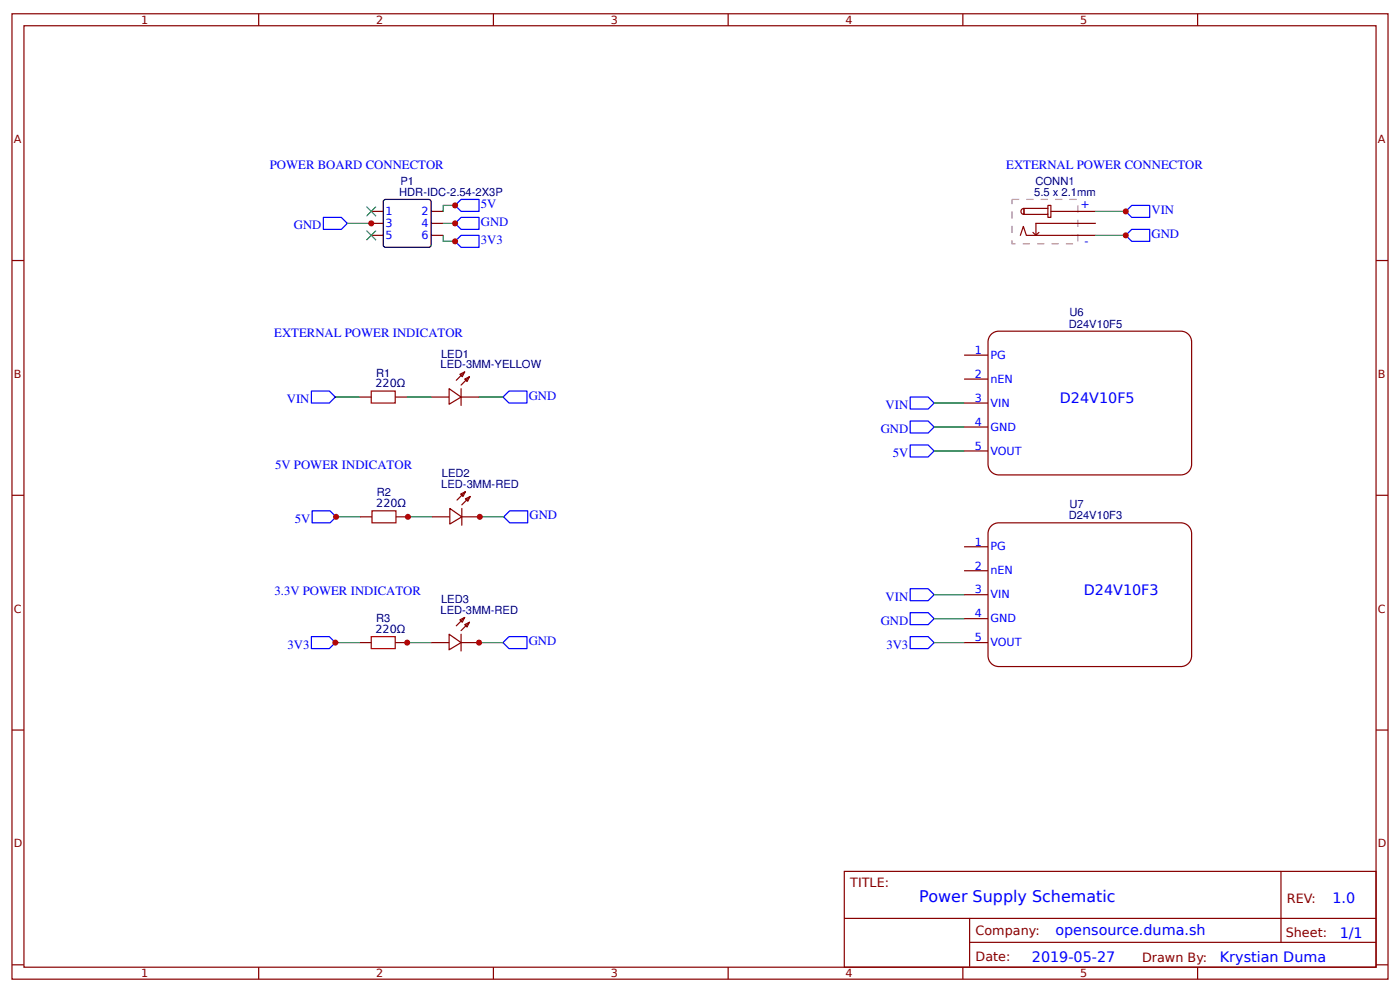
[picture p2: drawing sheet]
<svg xmlns="http://www.w3.org/2000/svg" width="309mm" height="219mm" viewBox="0 0 309 219" stroke-linecap="round" stroke-linejoin="round" font-family="sans-serif">
<g fill="none" stroke="#800" stroke-width=".26">
<path d="M2.6 3h304.1v213.3h-304.1zM5.3 5.7h298.7v208h-298.7zM57.1 3v2.7M109 3v2.7M160.9 3v2.7M212.7 3v2.7M264.6 3v2.7M2.6 57.5h2.7M304 57.5h2.7M2.6 109.4h2.7M304 109.4h2.7M2.6 161.3h2.7"/>
<path d="M304 161.3h2.7M186.5 192.5h117.5v21.2h-117.5zM283 192.5v15.7M2.6 213.1h2.7M57.1 213.7v2.6M109 213.7v2.6M160.9 213.7v2.6M186.6 202.9h117.3M212.7 213.7v2.6M214.2 208.2h89.7M214.2 202.9v10.6M264.6 213.7v2.6"/>
<path d="M304 213.1h2.7"/>
</g>
<path d="M218.8 74a2.37 2.37 0 0 1 1.9-.8h40.2a2.38 2.38 0 0 1 2.4 2.3v27a2.38 2.38 0 0 1-2.4 2.4h-40.2a2.38 2.38 0 0 1-2.4-2.4v-27v-.5z" fill="#fff" stroke="#800" stroke-width=".26"/>
<path d="M213 78.4h5.3M213 83.7h5.3M213 89h5.3M213 94.3h5.3M213 99.6h5.3" fill="none" stroke="#800" stroke-width=".26"/>
<path d="M218.8 116.4a2.37 2.37 0 0 1 1.9-.9h40.2a2.38 2.38 0 0 1 2.4 2.4v27a2.38 2.38 0 0 1-2.4 2.3h-40.2a2.38 2.38 0 0 1-2.4-2.3v-27v-.6z" fill="#fff" stroke="#800" stroke-width=".26"/>
<g fill="none" stroke="#800" stroke-width=".26">
<path d="M82 46.7h2.7M82 49.3h2.7M82 52h2.7M95.2 46.7h2.7M95.2 49.3h2.7M95.2 52h2.7M236.8 46.7h5.3M236.8 49.3h5.3M236.8 52h5.3M79.4 87.7h2.6M87.3 87.7h2.7M95.2 87.7h4"/>
<path d="M99.2 85.9l2.7 1.8-2.7 1.6zM101.6 82.7l1.1-.5-.6 1zM101.9 87.7h3.9M101.9 85.9v3.7M102.7 83.7l1-.5-.5 1.1zM102.7 82.2l-1.9 1.8M103.7 83.2l-1.8 1.9M79.5 114.2h2.7M87.5 114.2h2.6M95.4 114.2h4M99.4 112.3l2.6 1.9-2.6 1.6zM101.8 109.1l1-.5-.5 1.1z"/>
<path d="M102 114.2h4M102 112.3v3.7M102.8 110.2l1.1-.5-.5 1zM102.8 108.6l-1.8 1.9M103.9 109.7l-1.9 1.8M101.6 136.9l1.1-.5-.6 1.1zM102.7 138l1-.5-.5 1zM102.7 136.4l-1.9 1.8M103.7 137.5l-1.8 1.8M213 120.8h5.3M213 126.1h5.3M213 131.4h5.3"/>
<path d="M213 136.7h5.3M79.4 141.9h2.6M87.3 141.9h2.7M95.2 141.9h4M99.2 140.1l2.7 1.8-2.7 1.6zM101.9 141.9h3.9M101.9 140.1v3.7M213 141.9h5.3"/>
</g>
<path d="M84.9 44.1h9.8l.5 .2v9.8l-.2 .5h-9.8l-.5-.2v-9.8z" fill="none" stroke="#000" stroke-width=".26"/>
<path d="M225.4 52l.7-2 .6 2h10.1M225.9 46.1l.3-.1v1.4a.67 .67 0 0 1-.6-.5 .67 .67 0 0 1 .3-.8zM226.2 46h5.3v1.4h-5.3zM228.2 51.3l.7 .7M231.5 46v-.6h.7v2.6h-.7v-.6M232.2 46.7h4.6M236.8 49.3h-7.9v2.7l.6-.7" fill="none" stroke="#900" stroke-width=".26"/>
<path d="M223.6 44.1h14.5v9.7h-14.5z" fill="none" stroke="#999" stroke-width=".26" stroke-dasharray="1.6 1.6" stroke-linecap="butt"/>
<path d="M82 86.4h5.3v2.6h-5.3zM82.2 112.8h5.3v2.7h-5.3zM82 140.6h5.3v2.7h-5.3z" fill="none" stroke="#a00000" stroke-width=".26"/>
<g fill="none" stroke="#00f" stroke-width=".26">
<path d="M71.4 48h4l1.3 1.3-1.3 1.4h-4zM100.5 49.3l1.4-1.3h3.9v2.7h-3.9zM100.5 45.4l1.4-1.3h3.9v2.6h-3.9zM100.5 53.3l1.4-1.3h3.9v2.6h-3.9zM248.7 46.7l1.3-1.3h4v2.6h-4zM248.7 52l1.3-1.3h4v2.6h-4zM68.8 86.4h4l1.3 1.3-1.3 1.3h-4zM111.1 87.7l1.3-1.3h4v2.6h-4zM201.1 87.7h4l1.3 1.3-1.3 1.4h-4zM201.1 93h4l1.3 1.3-1.3 1.3h-4zM201.1 98.3h4l1.3 1.3-1.3 1.3h-4zM69 112.8h3.9l1.3 1.4-1.3 1.3h-3.9z"/>
<path d="M111.3 114.2l1.3-1.4h4v2.7h-4zM201.1 130h4l1.3 1.4-1.3 1.3h-4zM201.1 135.3h4l1.3 1.4-1.3 1.3h-4zM68.8 140.6h4l1.3 1.3-1.3 1.4h-4zM111.1 141.9l1.3-1.3h4v2.7h-4zM201.1 140.6h4l1.3 1.3-1.3 1.4h-4z"/>
</g>
<g fill="none" stroke="#080" stroke-width=".26">
<path d="M76.7 49.3h5.3M97.9 52v1.3h2.6M97.9 49.3h2.6M100.5 45.4h-2.6v1.3M242.1 46.7h6.6M242.1 52h6.6M74.1 87.7h5.3M90 87.7h5.2M105.8 87.7h5.3M206.4 89h6.6M206.4 94.3h6.6M206.4 99.6h6.6"/>
<path d="M74.2 114.2h5.3M90.1 114.2h5.3M106 114.2h5.3M206.4 136.7h6.6M206.4 131.4h6.6M74.1 141.9h5.3M90 141.9h5.2M105.8 141.9h5.3M206.4 141.9h6.6"/>
</g>
<g fill="#000" stroke="#3c3" stroke-width=".26">
<path d="M81 45.6l2.1 2.2zM83.1 45.6l-2.1 2.2z"/>
<path d="M81 50.9l2.1 2.1zM83.1 50.9l-2.1 2.1z"/>
</g>
<g fill="#c00">
<circle cx="248.7" cy="46.7" r=".66"/>
<circle cx="248.7" cy="52" r=".66"/>
<circle cx="82" cy="49.3" r=".66"/>
<circle cx="100.5" cy="49.3" r=".66"/>
<circle cx="100.5" cy="53.3" r=".66"/>
<circle cx="100.5" cy="45.4" r=".66"/>
<circle cx="74.2" cy="114.2" r=".66"/>
<circle cx="90.1" cy="114.2" r=".66"/>
<circle cx="106" cy="114.2" r=".66"/>
<circle cx="74.1" cy="141.9" r=".66"/>
<circle cx="90" cy="141.9" r=".66"/>
<circle cx="105.8" cy="141.9" r=".66"/>
</g>
<text font-size="3.5" fill="#00f" x="203.1" y="199.3">Power Supply Schematic</text>
<g font-size="3.2" fill="#00f">
<text x="234.2" y="89">D24V10F5</text>
<text x="239.4" y="131.4">D24V10F3</text>
<text x="294.4" y="199.4">1.0</text>
<text x="233.2" y="206.6">opensource.duma.sh</text>
<text x="296" y="207.2">1/1</text>
<text x="228" y="212.5">2019-05-27</text>
<text x="269.5" y="212.4">Krystian Duma</text>
</g>
<g font-size="2.8" fill="#00f">
<text x="59.6" y="37.4">POWER BOARD CONNECTOR</text>
<text x="222.3" y="37.4">EXTERNAL POWER CONNECTOR</text>
<text x="106.2" y="46">5V</text>
<text x="254.4" y="47.3">VIN</text>
<text x="64.9" y="50.7">GND</text>
<text x="106.2" y="50">GND</text>
<text x="106.2" y="53.9">3V3</text>
<text x="254.4" y="52.6">GND</text>
<text x="60.6" y="74.5">EXTERNAL POWER INDICATOR</text>
<text x="63.4" y="89">VIN</text>
<text x="116.8" y="88.3">GND</text>
<text x="194.6" y="95.6">GND</text>
<text x="195.7" y="90.4">VIN</text>
<text x="197.2" y="100.9">5V</text>
<text x="60.8" y="103.6">5V POWER INDICATOR</text>
<text x="65.1" y="115.5">5V</text>
<text x="117" y="114.7">GND</text>
<text x="60.6" y="131.4">3.3V POWER INDICATOR</text>
<text x="194.6" y="138">GND</text>
<text x="195.7" y="132.7">VIN</text>
<text x="63.5" y="143.3">3V3</text>
<text x="116.8" y="142.5">GND</text>
<text x="195.8" y="143.3">3V3</text>
</g>
<g font-size="2.8" fill="#800">
<text x="187.9" y="195.9">TITLE:</text>
<text x="284.3" y="199.4">REV:</text>
<text x="215.5" y="206.6">Company:</text>
<text x="284.1" y="207">Sheet:</text>
<text x="215.5" y="212.3">Date:</text>
<text x="252.3" y="212.4">Drawn By:</text>
</g>
<g font-size="2.5" fill="#800">
<text x="31.2" y="5.3">1</text>
<text x="83.1" y="5.3">2</text>
<text x="134.9" y="5.3">3</text>
<text x="186.8" y="5.3">4</text>
<text x="238.7" y="5.3">5</text>
<text x="3" y="31.6">A</text>
<text x="304.4" y="31.6">A</text>
<text x="3" y="83.5">B</text>
<text x="304.4" y="83.5">B</text>
<text x="3" y="135.3">C</text>
<text x="304.4" y="135.3">C</text>
<text x="3" y="187.2">D</text>
<text x="304.4" y="187.2">D</text>
<text x="31.2" y="215.9">1</text>
<text x="83.1" y="215.9">2</text>
<text x="134.9" y="215.9">3</text>
<text x="186.8" y="215.9">4</text>
<text x="238.7" y="215.9">5</text>
</g>
<g font-size="2.5" fill="#000080">
<text x="88.4" y="40.9">P1</text>
<text x="228.8" y="40.8">CONN1</text>
<text x="88.2" y="43.3">HDR-IDC-2.54-2X3P</text>
<text x="228.5" y="43.3">5.5 x 2.1mm</text>
<text x="236.3" y="69.9">U6</text>
<text x="236.1" y="72.4">D24V10F5</text>
<text x="83.1" y="83.2">R1</text>
<text x="97.3" y="81.4">LED-3MM-YELLOW</text>
<text x="97.5" y="79">LED1</text>
<text x="83" y="85.6">220Ω</text>
<text x="97.5" y="107.8">LED-3MM-RED</text>
<text x="97.6" y="105.4">LED2</text>
<text x="83.1" y="112.1">220Ω</text>
<text x="83.3" y="109.7">R2</text>
<text x="236.3" y="112.2">U7</text>
<text x="236.1" y="114.7">D24V10F3</text>
<text x="83.1" y="137.5">R3</text>
<text x="97.3" y="135.6">LED-3MM-RED</text>
<text x="97.5" y="133.2">LED3</text>
<text x="83" y="139.8">220Ω</text>
</g>
<g font-size="2.5" fill="#00f">
<text x="85.2" y="47.5">1</text>
<text x="93.1" y="47.5">2</text>
<text x="238.7" y="45.9">+</text>
<text x="85.2" y="50.1">3</text>
<text x="85.2" y="52.8">5</text>
<text x="93.1" y="50.1">4</text>
<text x="93.1" y="52.8">6</text>
<text x="239.6" y="54.1">-</text>
<text x="215.4" y="78.2">1</text>
<text x="215.4" y="83.5">2</text>
<text x="218.8" y="79.2">PG</text>
<text x="215.4" y="88.8">3</text>
<text x="218.8" y="84.5">nEN</text>
<text x="218.8" y="89.8">VIN</text>
<text x="215.4" y="94.1">4</text>
<text x="218.8" y="95.1">GND</text>
<text x="215.4" y="99.4">5</text>
<text x="218.8" y="100.4">VOUT</text>
<text x="215.4" y="120.5">1</text>
<text x="215.4" y="125.8">2</text>
<text x="218.8" y="121.6">PG</text>
<text x="215.4" y="131.1">3</text>
<text x="218.8" y="126.9">nEN</text>
<text x="215.4" y="136.4">4</text>
<text x="218.8" y="132.2">VIN</text>
<text x="218.8" y="137.5">GND</text>
<text x="215.4" y="141.7">5</text>
<text x="218.8" y="142.7">VOUT</text>
</g>
</svg>
